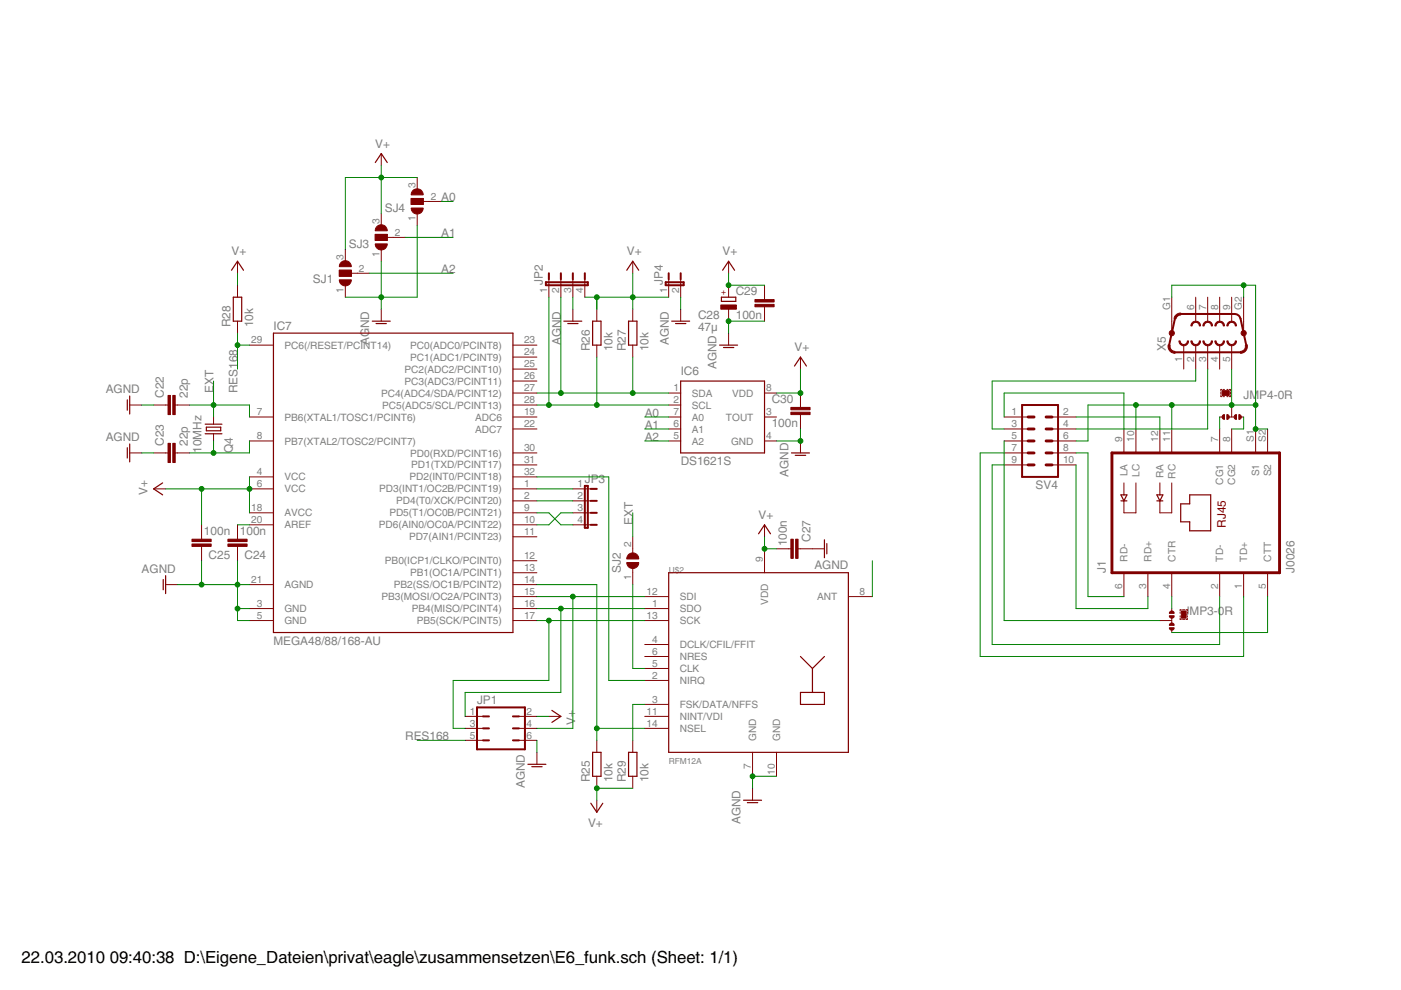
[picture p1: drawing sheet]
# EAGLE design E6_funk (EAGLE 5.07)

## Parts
C22  22p  C-EUC0805K  [C0805K]
C23  22p  C-EUC0805K  [C0805K]
C24  100n  C-EUC0805K  [C0805K]
C25  100n  C-EUC0805K  [C0805K]
C27  100n  C-EUC0805K  [C0805K]
C28  47µ  CPOL-EUSMCD  [SMC_D]
C29  100n  C-EUC0805K  [C0805K]
C30  100n  C-EUC0805K  [C0805K]
IC6  DS1621S  [SO08]
IC7  MEGA48/88/168-AU  [TQFP32-08]
J1  J0026  [SEGOR]
JMP3  0R-JUMPA  [A0R-JMP]
JMP4  0R-JUMPA  [A0R-JMP]
JP1  JP3Q  [JP3Q]
JP2  JP4E  [JP4]
JP3  JP4E  [JP4]
JP4  JP1E  [JP1]
Q4  10MHz  CRYSTALCTS406  [CTS406]
R25  10k  R-EU_R0805  [R0805]
R26  10k  R-EU_R0805  [R0805]
R27  10k  R-EU_R0805  [R0805]
R28  10k  R-EU_R0805  [R0805]
R29  10k  R-EU_R0805  [R0805]
SJ1  SJ2W  [SJ_2]
SJ2  SJ  [SJ]
SJ3  SJ2W  [SJ_2]
SJ4  SJ2W  [SJ_2]
SV4  ML10  [ML10]
U$2  RFM12A  [RFM1]
X5  F09HP  [F09HP]

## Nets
A0: IC6.7(A0) SJ4.2
A1: IC6.6(A1) SJ3.2
A2: IC6.5(A2) SJ1.2
AGND: C22.1 C23.2 C24.1 C25.1 C27.1 C28.- C29.2 C30.2 IC6.4(GND) IC7.3(GND) IC7.5(GND) IC7.21(AGND) JP1.6 JP2.3 JP4.2 SJ1.1 SJ3.1 SJ4.1 U$2.7(GND) U$2.10(GND)
EXT: C22.2 IC7.7(PB6(XTAL1/TOSC1/PCINT6)) Q4.1 SJ2.2
MASSE: J1.10(LC) J1.11(RC) J1.S1 J1.S2 JMP4.2 SV4.6 X5.5 X5.G1 X5.G2
N$39: J1.7(CG1) JMP4.1
N$40: J1.12(RA) SV4.2
N$41: J1.9(LA) SV4.1
N$42: J1.2(TD-) SV4.9
N$43: J1.1(TD+) SV4.7
N$49: IC7.10(PD6(AIN0/OC0A/PCINT22)) JP3.3
N$56: C23.1 IC7.8(PB7(XTAL2/TOSC2/PCINT7)) Q4.3
N$60: J1.6(RD-) SV4.8
N$61: J1.3(RD+) SV4.10
N$62: J1.8(CG2) JMP4.3
N$63: SV4.3 X5.2
N$64: SV4.4 X5.3
N$65: IC7.17(PB5(SCK/PCINT5)) JP1.3 U$2.13(SCK)
N$66: IC7.16(PB4(MISO/PCINT4)) JP1.1 U$2.1(SDO)
N$67: J1.4(CTR) JMP3.3
N$68: J1.5(CTT) JMP3.1
N$69: JMP3.2 SV4.5
N$70: IC6.1(SDA) IC7.27(PC4(ADC4/SDA/PCINT12)) JP2.2 R27.1
N$71: IC6.2(SCL) IC7.28(PC5(ADC5/SCL/PCINT13)) JP2.1 R26.1
N$72: IC7.15(PB3(MOSI/OC2A/PCINT3)) JP1.4 U$2.12(SDI)
N$73: IC7.14(PB2(SS/OC1B/PCINT2)) R25.2 U$2.14(NSEL)
N$74: IC7.32(PD2(INT0/PCINT18)) U$2.2(NIRQ)
N$75: C24.2 IC7.20(AREF)
N$76: SJ2.1 U$2.5(CLK)
N$77: R29.2 U$2.3(FSK/DATA/NFFS)
N$78: IC7.9(PD5(T1/OC0B/PCINT21)) JP3.4
N$82: IC7.1(PD3(INT1/OC2B/PCINT19)) JP3.1
N$83: IC7.2(PD4(T0/XCK/PCINT20)) JP3.2
N$170: U$2.8(ANT)
RES168: IC7.29(PC6(/RESET/PCINT14)) JP1.5 R28.1
V+: C25.2 C27.2 C28.+ C29.1 C30.1 IC6.8(VDD) IC7.4(VCC) IC7.6(VCC) IC7.18(AVCC) JP1.2 JP2.4 JP4.1 R25.1 R26.2 R27.2 R28.2 R29.1 SJ1.3 SJ3.3 SJ4.3 U$2.9(VDD)
Unconnected: IC6.3(TOUT) IC7.11(PD7(AIN1/PCINT23)) IC7.12(PB0(ICP1/CLKO/PCINT0)) IC7.13(PB1(OC1A/PCINT1)) IC7.19(ADC6) IC7.22(ADC7) IC7.23(PC0(ADC0/PCINT8)) IC7.24(PC1(ADC1/PCINT9)) IC7.25(PC2(ADC2/PCINT10)) IC7.26(PC3(ADC3/PCINT11)) IC7.30(PD0(RXD/PCINT16)) IC7.31(PD1(TXD/PCINT17)) U$2.4(DCLK/CFIL/FFIT) U$2.6(NRES) U$2.11(NINT/VDI) X5.1 X5.4 X5.6 X5.7 X5.8 X5.9
